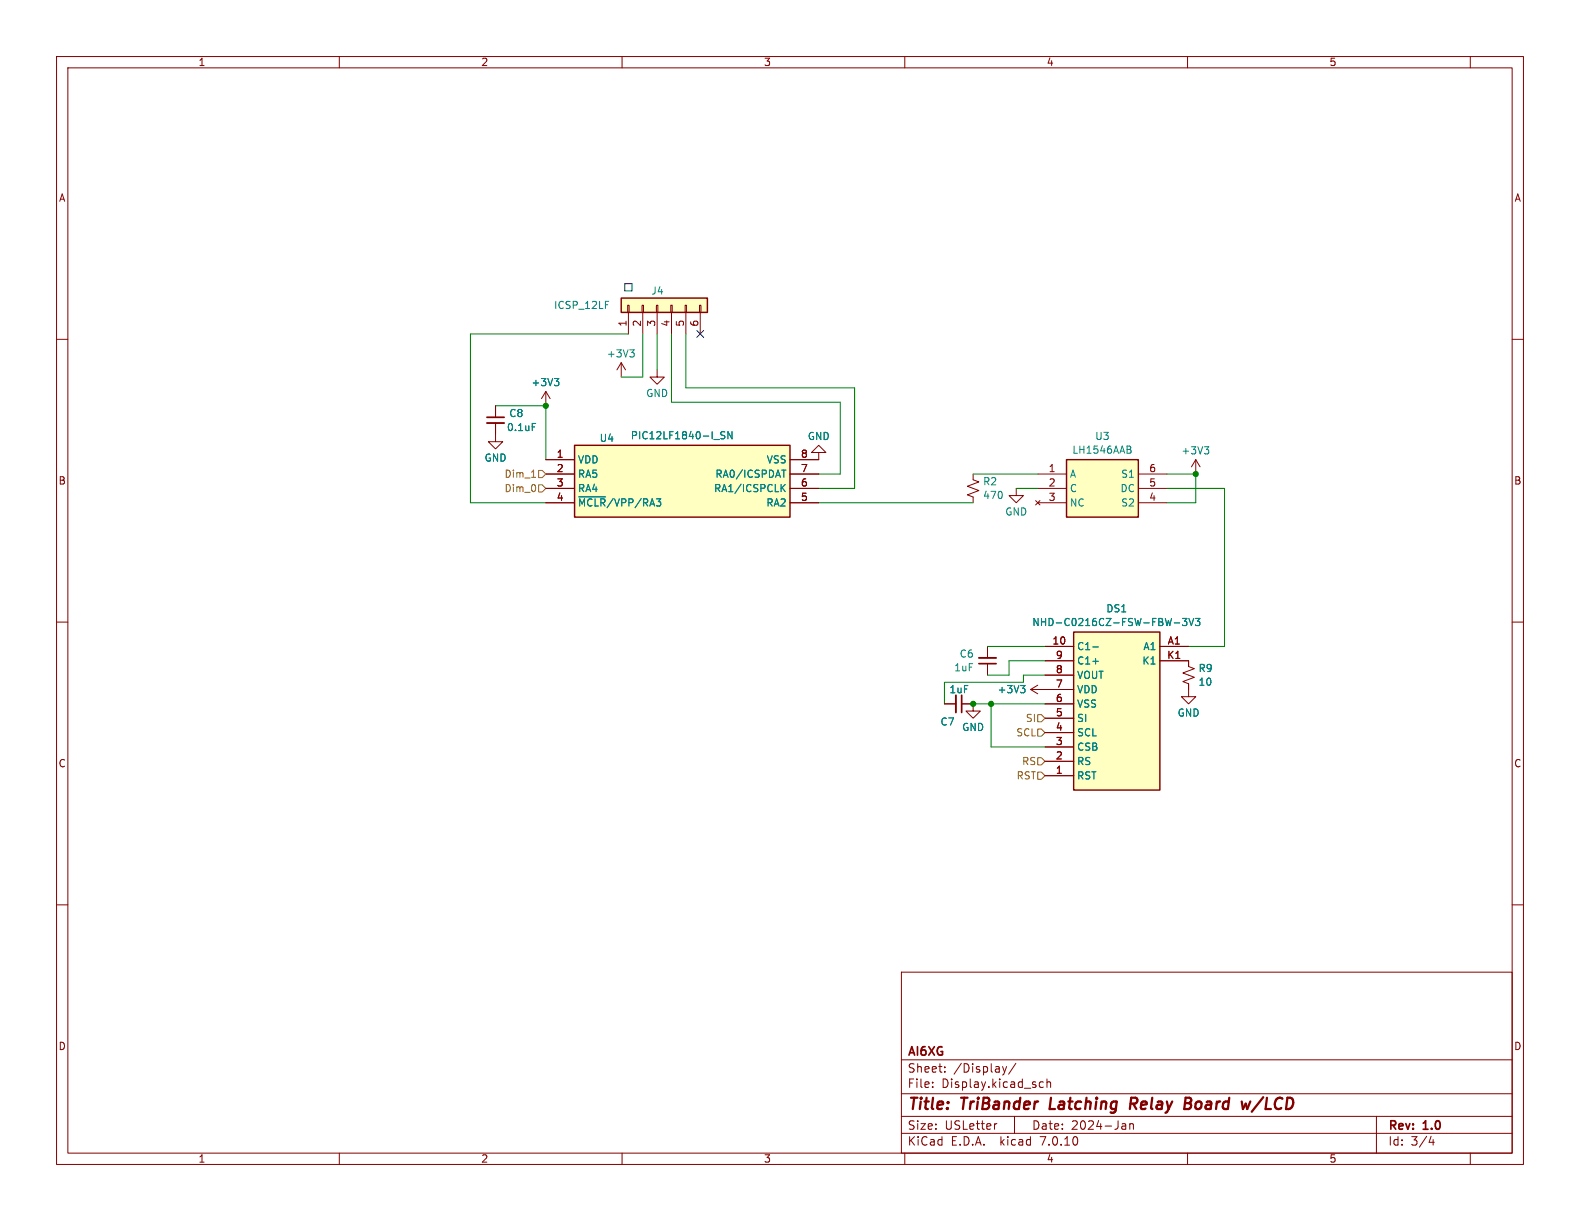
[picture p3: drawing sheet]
<svg xmlns="http://www.w3.org/2000/svg" width="279mm" height="216mm" viewBox="0 0 279 216" stroke-linecap="round" stroke-linejoin="round" font-family="sans-serif">
<g fill="none" stroke="#840000" stroke-width=".18">
<path d="M10 10h259.4v195.9h-259.4zM12 12h255.4v191.9h-255.4zM60 10v2M110 10v2M160 10v2M210 10v2M260 10v2M10 60h2M111 54h.3v1.2h-.3zM111.1 55.2v3.9M113.5 54h.3v1.2h-.3zM113.7 55.2v3.9"/>
<path d="M116.1 54h.2v1.2h-.2zM116.2 55.2v3.9M118.6 54h.3v1.2h-.3zM118.7 55.2v3.9M121.2 54h.2v1.2h-.2zM121.3 55.2v3.9M123.7 54h.3v1.2h-.3zM123.8 55.2v3.9M267.4 60h2M87.6 74.8v3.3h1.3l-1.3 1.3-1.2-1.3h1.2M87.6 71.8v2M96.5 69.2l-.7 1.3"/>
<path d="M96.5 69.2v2.6M96.5 69.2l.8 1.3M109.9 64.1l-.8 1.3M109.9 64.1v2.6M109.9 64.1l.7 1.3M116.2 65.4v1.3h1.3l-1.3 1.2-1.3-1.2h1.3M96.5 81.3h5.1M96.5 83.8h5.1M96.5 86.4h5.1M96.5 88.9h5.1M139.7 83.8h5.1M139.7 86.4h5.1"/>
<path d="M139.7 88.9h5.1M144.8 80h1.2l-1.2-1.3-1.3 1.3h1.3v1.3h-5.1M172.1 83.8v1l1 .4-2 .8 2 .7-2 .8 1 .4v1M179.7 86.4v1.2h1.3l-1.3 1.3-1.3-1.3h1.3M183.1 88.5l.8 .8M183.5 83.8h5.1M183.5 86.4h5.1M183.5 88.9h5.1M183.9 88.5l-.8 .8M201.3 83.8h5.1M201.3 86.4h5.1M201.3 88.9h5.1"/>
<path d="M211.5 81.3l-.8 1.3M211.5 81.3v2.5M211.5 81.3l.7 1.3M10 110h2M174.6 114.3v2M174.6 117.3v2.1M184.8 114.3h5.1M184.8 119.4h5.1M184.8 116.8h5.1M205.1 116.8h5.1v1.1l1 .3-2 .8 2 .8-2 .7 1 .4v2.3h1.3l-1.3 1.3-1.3-1.3h1.3M205.1 114.3h5.1M267.4 110h2"/>
<path d="M167 124.5h2M170.1 124.5h2v1.2h1.3l-1.3 1.3-1.3-1.3h1.3M182.2 121.9l1.3 .8M182.2 121.9h7.7M183.5 121.2l-1.3 .7M184.8 124.5h5.1M184.8 137.2h5.1M184.8 134.6h5.1M184.8 132.1h5.1M184.8 129.5h5.1M184.8 127h5.1M10 160h2"/>
<path d="M267.4 160h2M159.4 171.9h108v32h-108zM159.4 197.4h108M159.4 193.4h108M159.4 187.4h108M164.9 192.1v.2M164.9 191.4v.1M167.1 189.4v.2M167.1 188.7v.1M176.3 198.7l-.3 .1M177.3 188.6l.3 1M177.6 189.6l-.1 .3-.2 .2"/>
<path d="M178 188.6l-.4 1M179.4 197.4v3M179.6 188l-1.2 1.9M183.8 192l.3 .3 .4-.1M184.5 191.4l-.4-.1-.3 .3M185.1 191.4l.3-.1 .3 .1 .1 .9M185.1 190.8v1.5M198.6 198.7h.3l.2 .2v.8M199.1 199.6l-.5 .1M199.1 199l-.5 .1M199.8 198.8l.2-.1 .4 .1v.9M199.8 198.7v1"/>
<path d="M243.4 197.4v6.5M60 203.9v2M110 203.9v2M159.4 200.4h108M160 203.9v2M210 203.9v2M253.1 200.9l-.4 1.1h.9M253.4 201.5v1M260 203.9v2"/>
</g>
<path d="M185.9 194.1l-.3 2h1M200.4 195.2l.5 .9M200.8 194.1h-.8l-.2 2M200.9 195.1l-1 .1M209.5 195.1h.7M209.7 194.1h.6a.49 .49 0 0 1 .4 .5 .49 .49 0 0 1-.5 .5M210.2 195.1l.3 .1a.58 .58 0 0 1-.3 .9h-.8M223.4 194l-2 2.6" fill="none" stroke="#840000" stroke-width=".4"/>
<path d="M86.1 74.8h3.1M173.1 116.3h3M169 122.9v3.1" fill="none" stroke="#840000" stroke-width=".33"/>
<path d="M86.1 73.8h3.1M173.1 117.3h3M170.1 122.9v3.1" fill="none" stroke="#840000" stroke-width=".3"/>
<g fill="none" stroke="#008484" stroke-width=".18">
<path d="M107.1 53.3h.6M94.1 74.9h.6M98 66.9h.8l-.4 .5M98.6 67.4l.2 .3v.3l-.2 .2M111.4 61.9h.8l-.5 .4M111.9 62.3l.3 .3v.3l-.3 .2M128.2 76.4l-.5-.1-.2 .2v.3l.6 .3 .1 .3-.3 .2-.4-.1M129.4 76.3v1.3l-.7-1.3v1.3M199.7 78.9l.3 .2-.3 .4 .3 .2v.3l-.2 .1M213 79h.8l-.5 .5M213.5 79.5l.3 .2v.3l-.3 .3M102.3 87.9h4.8"/>
<path d="M138.2 83.1h.8M138.3 86.2l.5 .7M138.6 83.1v1.3M138.8 85.7l-.7 .7M193.3 114.4h.9M193.3 116.9h.9M207.6 110.1h1M209.1 109.3h.8l-.4 .5 .3 .2v.5l-.2 .1-.5-.1M210.2 109.3l.5 1.3 .4-1.3M211.4 109.3h.8l-.4 .5 .3 .2v.5l-.2 .1-.5-.1M180.5 121.2h.8l-.5 .5M181 121.7l.3 .3v.3l-.3 .2"/>
</g>
<g fill="#ffffc2" stroke="#ffffc2" stroke-width=".18">
<path d="M109.9 52.7h15.2v2.5h-15.2z"/>
<path d="M101.6 78.7h38.1v12.7h-38.1z"/>
<path d="M188.6 81.3h12.7v10.1h-12.7z"/>
<path d="M189.9 111.8h15.2v27.9h-15.2z"/>
</g>
<path d="M109.9 52.7h15.2v2.5h-15.2zM101.6 78.7h38.1v12.7h-38.1zM188.6 81.3h12.7v10.1h-12.7zM189.9 111.8h15.2v27.9h-15.2z" fill="none" stroke="#840000" stroke-width=".25"/>
<path d="M94 84.4h.7M95.2 85.7h.7l.6 .7-.6 .6h-.7zM95.2 83.2h.7l.6 .6-.6 .7h-.7zM183.5 128.9h.6l.7 .6-.7 .7h-.6zM183.5 126.4h.6l.7 .6-.7 .6h-.6zM183.5 134h.6l.7 .6-.7 .7h-.6zM183.5 136.5h.6l.7 .7-.7 .6h-.6z" fill="none" stroke="#848400" stroke-width=".18"/>
<path d="M110.5 50.2h1.3v1.2h-1.3z" fill="none" stroke="#0000c2" stroke-width=".18"/>
<g fill="none" stroke="#008400" stroke-width=".18">
<path d="M111.1 59.1h-27.9v29.8h13.3M113.7 59.1v7.6h-3.8M116.2 59.1v6.3M118.7 59.1v12h29.9v12.7h-3.8M121.3 59.1v9.5h29.8v17.8h-6.3M87.6 71.8h8.9v9.5M144.8 88.9h27.3M172.1 83.8h11.4M179.7 86.4h3.8M206.4 86.4h10.1v27.9h-6.3M206.4 83.8h5.1v5.1h-5.1M174.6 114.3h10.2"/>
<path d="M184.8 116.8h-6.4v2.6h-3.8M184.8 119.4h-3.8v1.3h-14v3.8M172.1 124.5h12.7M175.3 124.5v7.6h9.5"/>
</g>
<path d="M123.2 58.4l1.2 1.3M124.4 58.4l-1.2 1.3" fill="none" stroke="#000084" stroke-width=".18"/>
<g fill="#008400" stroke="#008400" stroke-width=".18">
<circle cx="175.3" cy="124.5" r=".46"/>
<circle cx="172.1" cy="124.5" r=".46"/>
<circle cx="211.5" cy="83.8" r=".46"/>
<circle cx="96.5" cy="71.8" r=".46"/>
</g>
<g font-size="2.8" fill="#840000">
<text x="160.4" y="196.8">Title:</text>
<text x="170.1" y="196.8">TriBander</text>
<text x="186.5" y="196.8">Latching</text>
<text x="201.5" y="196.8">Relay</text>
<text x="211.9" y="196.8">Board</text>
<text x="222.9" y="196.8">w/LCD</text>
</g>
<g font-size="2.1" fill="#840000">
<text x="160.4" y="189.9">Sheet:</text>
<text x="160.4" y="187.1">AI6XG</text>
<text x="168.6" y="189.9">/Display/</text>
<text x="160.4" y="192.6">File:</text>
<text x="166.5" y="192.6">Display.kicad_sch</text>
<text x="160.4" y="202.8">KiCad</text>
<text x="160.4" y="200">Size:</text>
<text x="167.1" y="200">USLetter</text>
<text x="168.1" y="202.8">E.D.A.</text>
<text x="177" y="202.8">kicad</text>
<text x="182.4" y="200">Date:</text>
<text x="184.2" y="202.8">7.0.10</text>
<text x="189.4" y="200">2024-Jan</text>
<text x="245.4" y="200.2">Rev:</text>
<text x="245.4" y="202.8">Id:</text>
<text x="249.5" y="202.8">3/4</text>
<text x="251.8" y="200.2">1.0</text>
</g>
<g font-size="1.8" fill="#840000">
<text x="35" y="11.9">1</text>
<text x="85" y="11.9">2</text>
<text x="135" y="11.9">3</text>
<text x="185" y="11.9">4</text>
<text x="235" y="11.9">5</text>
<text x="10.3" y="35.9">A</text>
<text x="267.7" y="35.9">A</text>
<text x="110.9" y="57.9" transform="rotate(-90 110.9 57.9)">1</text>
<text x="113.4" y="57.9" transform="rotate(-90 113.4 57.9)">2</text>
<text x="116" y="57.9" transform="rotate(-90 116 57.9)">3</text>
<text x="118.5" y="57.9" transform="rotate(-90 118.5 57.9)">4</text>
<text x="121" y="57.9" transform="rotate(-90 121 57.9)">5</text>
<text x="123.6" y="57.9" transform="rotate(-90 123.6 57.9)">6</text>
<text x="98.4" y="81">1</text>
<text x="98.4" y="83.6">2</text>
<text x="141.5" y="83.6">7</text>
<text x="141.5" y="81">8</text>
<text x="185.3" y="83.6">1</text>
<text x="203.1" y="83.6">6</text>
<text x="10.3" y="85.9">B</text>
<text x="98.4" y="86.1">3</text>
<text x="98.4" y="88.6">4</text>
<text x="141.5" y="88.6">5</text>
<text x="141.5" y="86.1">6</text>
<text x="185.3" y="86.1">2</text>
<text x="185.3" y="88.6">3</text>
<text x="203.1" y="88.6">4</text>
<text x="203.1" y="86.1">5</text>
<text x="267.7" y="85.9">B</text>
<text x="186" y="114">10</text>
<text x="186.6" y="119.1">8</text>
<text x="186.6" y="116.6">9</text>
<text x="206.3" y="116.6">K1</text>
<text x="206.4" y="114">A1</text>
<text x="186.6" y="124.2">6</text>
<text x="186.6" y="121.7">7</text>
<text x="186.6" y="131.8">3</text>
<text x="186.6" y="129.3">4</text>
<text x="186.6" y="126.7">5</text>
<text x="10.3" y="135.9">C</text>
<text x="186.6" y="136.9">1</text>
<text x="186.6" y="134.4">2</text>
<text x="267.7" y="135.9">C</text>
<text x="10.3" y="185.9">D</text>
<text x="267.7" y="185.9">D</text>
<text x="35" y="205.8">1</text>
<text x="85" y="205.8">2</text>
<text x="135" y="205.8">3</text>
<text x="185" y="205.8">4</text>
<text x="235" y="205.8">5</text>
</g>
<g font-size="1.8" fill="#008484">
<text x="115.1" y="52.3">J4</text>
<text x="97.9" y="54.8">ICSP_12LF</text>
<text x="107.2" y="63.4">+3V3</text>
<text x="93.9" y="68.5">+3V3</text>
<text x="114.2" y="70.4">GND</text>
<text x="89.5" y="76.4">0.1uF</text>
<text x="90" y="74">C8</text>
<text x="111.4" y="77.9">PIC12LF1840-I_SN</text>
<text x="193.6" y="78">U3</text>
<text x="85.6" y="81.8">GND</text>
<text x="102.1" y="82.1">VDD</text>
<text x="105.9" y="78.3">U4</text>
<text x="135.5" y="82.1">VSS</text>
<text x="142.7" y="78">GND</text>
<text x="189.5" y="80.4">LH1546AAB</text>
<text x="208.8" y="80.6">+3V3</text>
<text x="102.1" y="84.7">RA5</text>
<text x="102.1" y="87.2">RA4</text>
<text x="102.1" y="89.8">~{MCLR}/VPP/RA3</text>
<text x="126.2" y="87.2">RA1/ICSPCLK</text>
<text x="126.4" y="84.7">RA0/ICSPDAT</text>
<text x="135.4" y="89.8">RA2</text>
<text x="173.7" y="86">R2</text>
<text x="173.7" y="88.4">470</text>
<text x="189.1" y="84.7">A</text>
<text x="189.1" y="87.2">C</text>
<text x="189.1" y="89.8">NC</text>
<text x="198" y="87.2">DC</text>
<text x="198.2" y="89.8">S2</text>
<text x="198.2" y="84.7">S1</text>
<text x="177.7" y="91.4">GND</text>
<text x="182.4" y="110.9">NHD-C0216CZ-FSW-FBW-3V3</text>
<text x="195.5" y="108.5">DS1</text>
<text x="168.6" y="118.9">1uF</text>
<text x="169.6" y="116.5">C6</text>
<text x="190.4" y="115.2">C1-</text>
<text x="190.4" y="117.7">C1+</text>
<text x="201.9" y="117.7">K1</text>
<text x="202.1" y="115.2">A1</text>
<text x="211.8" y="119">R9</text>
<text x="167.8" y="122.8">1uF</text>
<text x="176.3" y="122.8">+3V3</text>
<text x="190.4" y="125.3">VSS</text>
<text x="190.4" y="122.8">VDD</text>
<text x="190.4" y="120.2">VOUT</text>
<text x="211.8" y="121.5">10</text>
<text x="166.2" y="128.5">C7</text>
<text x="170" y="129.5">GND</text>
<text x="190.4" y="130.4">SCL</text>
<text x="190.4" y="127.9">SI</text>
<text x="208.1" y="126.9">GND</text>
<text x="190.4" y="135.5">RS</text>
<text x="190.4" y="132.9">CSB</text>
<text x="190.4" y="138">RST</text>
</g>
<g font-size="1.8" fill="#848400">
<text x="89.1" y="87.2">Dim_0</text>
<text x="89.1" y="84.7">Dim_1</text>
<text x="179.6" y="130.4">SCL</text>
<text x="181.3" y="127.9">SI</text>
<text x="180.6" y="135.5">RS</text>
<text x="179.7" y="138">RST</text>
</g>
</svg>
